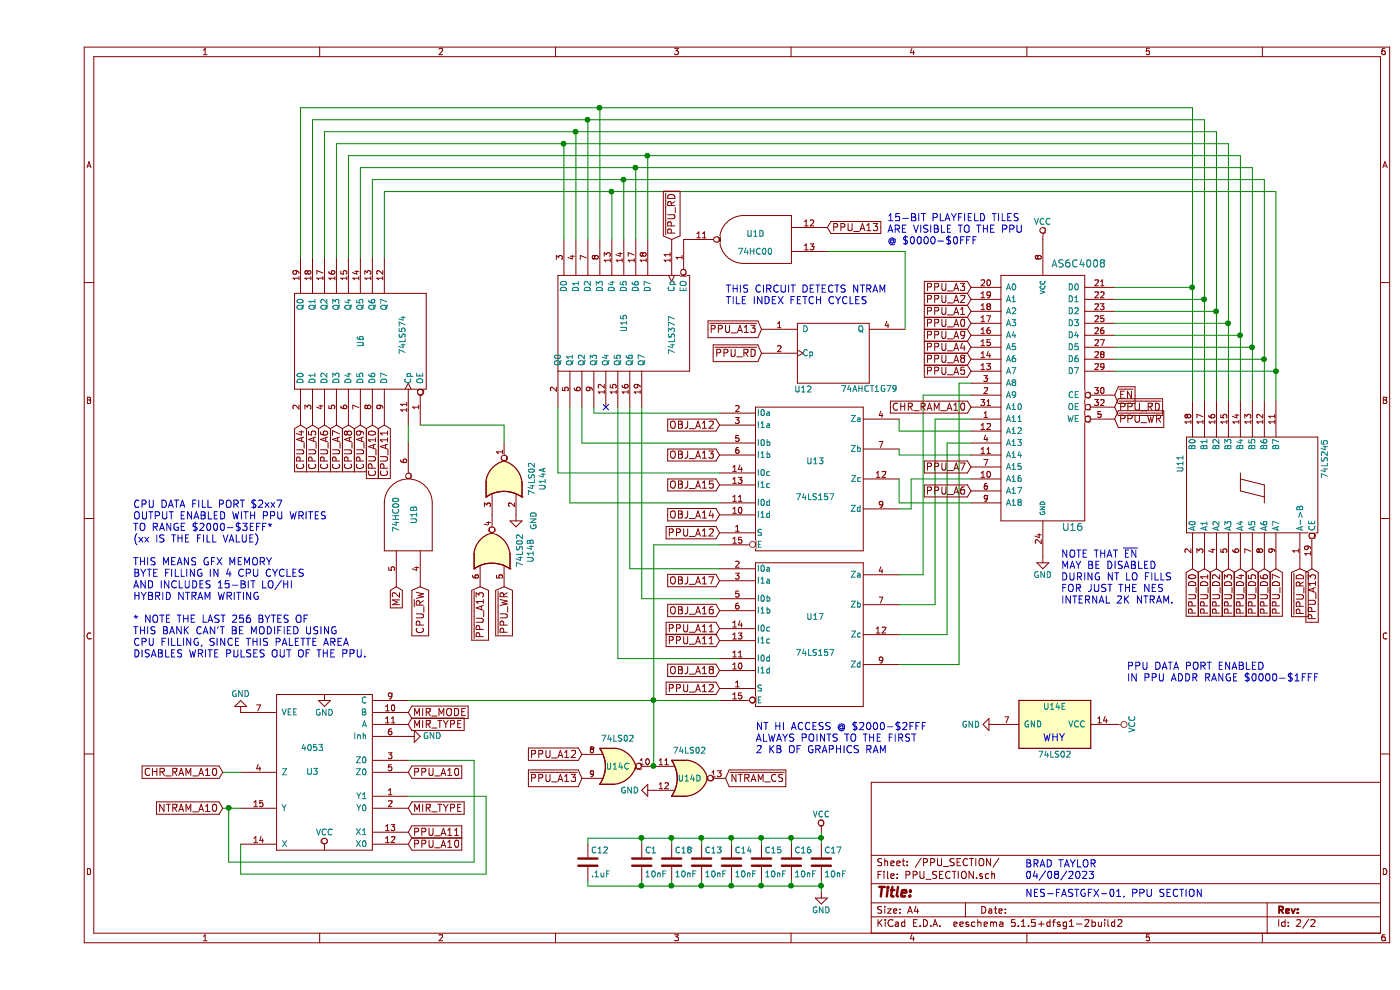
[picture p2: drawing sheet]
EESchema Schematic File Version 4
EELAYER 30 0
EELAYER END
$Descr A4 11693 8268
encoding utf-8
Sheet 2 2
Title ""
Date ""
Rev ""
Comp ""
Comment1 ""
Comment2 ""
Comment3 ""
Comment4 ""
$EndDescr
$Comp
L cart-rescue:C C17
U 1 1
P 6550 7200
F 0 "C17" H 6575 7300 50  0000 L CNN
F 1 "10nF" H 6575 7100 50  0000 L CNN
F 2 "Capacitor_SMD:C_0603_1608Metric_Pad1.05x0.95mm_HandSolder" H 6588 7050 50  0001 C CNN
F 3 "" H 6550 7200 50  0000 C CNN
	1    6550 7200
	1    0    0    -1  
$EndComp
$Comp
L cart-rescue:C C16
U 1 1
P 6300 7200
F 0 "C16" H 6325 7300 50  0000 L CNN
F 1 "10nF" H 6325 7100 50  0000 L CNN
F 2 "Capacitor_SMD:C_0603_1608Metric_Pad1.05x0.95mm_HandSolder" H 6338 7050 50  0001 C CNN
F 3 "" H 6300 7200 50  0000 C CNN
	1    6300 7200
	1    0    0    -1  
$EndComp
$Comp
L cart-rescue:C C15
U 1 1
P 6050 7200
F 0 "C15" H 6075 7300 50  0000 L CNN
F 1 "10nF" H 6075 7100 50  0000 L CNN
F 2 "Capacitor_SMD:C_0603_1608Metric_Pad1.05x0.95mm_HandSolder" H 6088 7050 50  0001 C CNN
F 3 "" H 6050 7200 50  0000 C CNN
	1    6050 7200
	1    0    0    -1  
$EndComp
$Comp
L cart-rescue:C C14
U 1 1
P 5800 7200
F 0 "C14" H 5825 7300 50  0000 L CNN
F 1 "10nF" H 5825 7100 50  0000 L CNN
F 2 "Capacitor_SMD:C_0603_1608Metric_Pad1.05x0.95mm_HandSolder" H 5838 7050 50  0001 C CNN
F 3 "" H 5800 7200 50  0000 C CNN
	1    5800 7200
	1    0    0    -1  
$EndComp
$Comp
L cart-rescue:C C13
U 1 1
P 5550 7200
F 0 "C13" H 5575 7300 50  0000 L CNN
F 1 "10nF" H 5575 7100 50  0000 L CNN
F 2 "Capacitor_SMD:C_0603_1608Metric_Pad1.05x0.95mm_HandSolder" H 5588 7050 50  0001 C CNN
F 3 "" H 5550 7200 50  0000 C CNN
	1    5550 7200
	1    0    0    -1  
$EndComp
$Comp
L cart-rescue:C C12
U 1 1
P 4600 7200
F 0 "C12" H 4625 7300 50  0000 L CNN
F 1 ".1uF" H 4625 7100 50  0000 L CNN
F 2 "Capacitor_SMD:C_0603_1608Metric_Pad1.05x0.95mm_HandSolder" H 4638 7050 50  0001 C CNN
F 3 "" H 4600 7200 50  0000 C CNN
	1    4600 7200
	1    0    0    -1  
$EndComp
$Comp
L cart-rescue:GND #PWR044
U 1 1
P 6550 7450
F 0 "#PWR044" H 6550 7200 50  0001 C CNN
F 1 "GND" H 6550 7300 50  0000 C CNN
F 2 "" H 6550 7450 50  0000 C CNN
F 3 "" H 6550 7450 50  0000 C CNN
	1    6550 7450
	1    0    0    -1  
$EndComp
$Comp
L cart-rescue:VCC #PWR045
U 1 1
P 6550 6950
F 0 "#PWR045" H 6550 6800 50  0001 C CNN
F 1 "VCC" H 6550 7100 50  0000 C CNN
F 2 "" H 6550 6950 50  0000 C CNN
F 3 "" H 6550 6950 50  0000 C CNN
	1    6550 6950
	1    0    0    -1  
$EndComp
Wire Wire Line
	6550 7350 6550 7400
Wire Wire Line
	4600 7350 4600 7400
Connection ~ 6550 7400
Wire Wire Line
	5550 7350 5550 7400
Wire Wire Line
	5800 7350 5800 7400
Connection ~ 5800 7400
Wire Wire Line
	6050 7350 6050 7400
Connection ~ 6050 7400
Wire Wire Line
	6300 7350 6300 7400
Connection ~ 6300 7400
Wire Wire Line
	4600 7050 4600 7000
Wire Wire Line
	6550 6950 6550 7000
Wire Wire Line
	6300 7050 6300 7000
Connection ~ 6300 7000
Wire Wire Line
	6050 7050 6050 7000
Connection ~ 6050 7000
Wire Wire Line
	5800 7050 5800 7000
Connection ~ 5800 7000
Wire Wire Line
	5550 7050 5550 7000
Connection ~ 6550 7000
Wire Wire Line
	6550 7400 6550 7450
Wire Wire Line
	5550 7400 5800 7400
Wire Wire Line
	5800 7400 6050 7400
Wire Wire Line
	6050 7400 6300 7400
Wire Wire Line
	6300 7400 6550 7400
Wire Wire Line
	6300 7000 6550 7000
Wire Wire Line
	6050 7000 6300 7000
Wire Wire Line
	5800 7000 6050 7000
Wire Wire Line
	5550 7000 5800 7000
Wire Wire Line
	6550 7000 6550 7050
$Comp
L 74xx:74LS02 U14
U 5 1
P 8500 6050
F 0 "U14" V 8350 6050 50  0000 C CNN
F 1 "74LS02" V 8750 6050 50  0000 C CNN
F 2 "Package_SO:TSSOP-14_4.4x5mm_P0.65mm" H 8500 6050 50  0001 C CNN
F 3 "http://www.ti.com/lit/gpn/sn74ls02" H 8500 6050 50  0001 C CNN
	5    8500 6050
	0    1    1    0   
$EndComp
Wire Wire Line
	1700 7300 3750 7300
$Comp
L cart-rescue:74LS377 U15
U 1 1
P 4900 2700
F 0 "U15" H 4900 2700 50  0000 C CNN
F 1 "74LS377" H 5000 2300 50  0000 C CNN
F 2 "Package_SO:TSSOP-20_4.4x6.5mm_P0.65mm" H 4900 2700 50  0001 C CNN
F 3 "" H 4900 2700 50  0000 C CNN
	1    4900 2700
	0    -1   1    0   
$EndComp
$Comp
L cart-rescue:74LS157 U13
U 1 1
P 6450 4000
F 0 "U13" H 6500 4150 50  0000 C CNN
F 1 "74LS157" H 6500 3850 50  0000 C CNN
F 2 "Package_SO:TSSOP-16_4.4x5mm_P0.65mm" H 6450 4000 50  0001 C CNN
F 3 "" H 6450 4000 50  0000 C CNN
	1    6450 4000
	1    0    0    -1  
$EndComp
Text GLabel 6050 2950 0    60   Input ~ 0
~PPU_RD
Text GLabel 6050 2750 0    60   Input ~ 0
~PPU_A13
$Comp
L cart-rescue:74HC00 U1
U 4 1
P 6000 2000
F 0 "U1" H 6000 2050 50  0000 C CNN
F 1 "74HC00" H 6000 1900 50  0000 C CNN
F 2 "Package_SO:TSSOP-14_4.4x5mm_P0.65mm" H 6000 2000 50  0001 C CNN
F 3 "" H 6000 2000 50  0000 C CNN
	4    6000 2000
	-1   0    0    -1  
$EndComp
$Comp
L cart-rescue:74LS245 U11
U 1 1
P 10150 4050
F 0 "U11" H 10250 4625 50  0000 L BNN
F 1 "74LS245" H 10200 3475 50  0000 L TNN
F 2 "Package_SO:TSSOP-20_4.4x6.5mm_P0.65mm" H 10150 4050 50  0001 C CNN
F 3 "" H 10150 4050 50  0000 C CNN
	1    10150 4050
	0    -1   -1   0   
$EndComp
Text GLabel 9650 4750 3    60   Input ~ 0
PPU_D0
Text GLabel 9750 4750 3    60   Input ~ 0
PPU_D1
Text GLabel 9850 4750 3    60   Input ~ 0
PPU_D2
Text GLabel 9950 4750 3    60   Input ~ 0
PPU_D3
Text GLabel 10050 4750 3    60   Input ~ 0
PPU_D4
Text GLabel 10150 4750 3    60   Input ~ 0
PPU_D5
Text GLabel 10250 4750 3    60   Input ~ 0
PPU_D6
Text GLabel 10350 4750 3    60   Input ~ 0
PPU_D7
Text GLabel 10550 4750 3    60   Input ~ 0
~PPU_RD
Text GLabel 10650 4750 3    60   Input ~ 0
PPU_A13
Text GLabel 5300 2000 1    60   Input ~ 0
~PPU_RD
Text GLabel 5700 5250 0    60   Input ~ 0
PPU_A11
Text GLabel 5700 5350 0    60   Input ~ 0
PPU_A11
Text GLabel 5700 3550 0    60   Input ~ 0
OBJ_A12
Text GLabel 5700 3800 0    60   Input ~ 0
OBJ_A13
Text GLabel 5700 4450 0    60   Input ~ 0
PPU_A12
$Comp
L cart-rescue:74AHCT1G79 U12
U 1 1
P 6650 2950
F 0 "U12" H 6400 2650 50  0000 C CNN
F 1 "74AHCT1G79" H 6950 2655 50  0000 C CNN
F 2 "Package_TO_SOT_SMD:SOT-353_SC-70-5" H 6650 2950 50  0001 C CNN
F 3 "" H 6650 2950 50  0000 C CNN
	1    6650 2950
	1    0    0    -1  
$EndComp
Text GLabel 6600 1900 2    60   Input ~ 0
PPU_A13
$Comp
L cart-rescue:74LS157 U17
U 1 1
P 6450 5300
F 0 "U17" H 6500 5450 50  0000 C CNN
F 1 "74LS157" H 6500 5150 50  0000 C CNN
F 2 "Package_SO:TSSOP-16_4.4x5mm_P0.65mm" H 6450 5300 50  0001 C CNN
F 3 "" H 6450 5300 50  0000 C CNN
	1    6450 5300
	1    0    0    -1  
$EndComp
Text GLabel 5700 5750 0    60   Input ~ 0
PPU_A12
Text GLabel 4550 6500 0    60   Input ~ 0
~PPU_A13
Text GLabel 5700 5100 0    60   Input ~ 0
OBJ_A16
Text GLabel 5700 4850 0    60   Input ~ 0
OBJ_A17
Text GLabel 5700 5600 0    60   Input ~ 0
OBJ_A18
Wire Wire Line
	7250 2750 7250 2100
Wire Wire Line
	7250 2100 6600 2100
Text Notes 8250 7350 0    60   ~ 0
BRAD TAYLOR\n04/08/2023
Wire Wire Line
	5700 4550 5150 4550
Wire Wire Line
	5150 4550 5150 5850
Wire Wire Line
	5150 5850 5700 5850
Text GLabel 4550 6300 0    60   Input ~ 0
PPU_A12
$Comp
L 74xx:74LS02 U14
U 4 1
P 5450 6500
F 0 "U14" H 5450 6500 50  0000 C CNN
F 1 "74LS02" H 5450 6734 50  0000 C CNN
F 2 "Package_SO:TSSOP-14_4.4x5mm_P0.65mm" H 5450 6500 50  0001 C CNN
F 3 "http://www.ti.com/lit/gpn/sn74ls02" H 5450 6500 50  0001 C CNN
	4    5450 6500
	1    0    0    -1  
$EndComp
$Comp
L cart-rescue:GND #PWR042
U 1 1
P 5150 6600
F 0 "#PWR042" H 5150 6350 50  0001 C CNN
F 1 "GND" V 5150 6400 50  0000 C CNN
F 2 "" H 5150 6600 50  0000 C CNN
F 3 "" H 5150 6600 50  0000 C CNN
	1    5150 6600
	0    1    1    0   
$EndComp
$Comp
L 74xx:74LS02 U14
U 3 1
P 4850 6400
F 0 "U14" H 4850 6400 50  0000 C CNN
F 1 "74LS02" H 4850 6634 50  0000 C CNN
F 2 "Package_SO:TSSOP-14_4.4x5mm_P0.65mm" H 4850 6400 50  0001 C CNN
F 3 "http://www.ti.com/lit/gpn/sn74ls02" H 4850 6400 50  0001 C CNN
	3    4850 6400
	1    0    0    -1  
$EndComp
Text GLabel 5750 6500 2    60   Input ~ 0
~NTRAM_CS
Wire Wire Line
	5150 5850 5150 6400
Connection ~ 5150 6400
Connection ~ 5150 5850
$Comp
L cart-rescue:GND #PWR0102
U 1 1
P 8400 4650
F 0 "#PWR0102" H 8400 4400 50  0001 C CNN
F 1 "GND" H 8400 4500 50  0000 C CNN
F 2 "" H 8400 4650 50  0000 C CNN
F 3 "" H 8400 4650 50  0000 C CNN
	1    8400 4650
	-1   0    0    -1  
$EndComp
$Comp
L cart-rescue:AS6C4008 U16
U 1 1
P 8400 3200
F 0 "U16" H 8650 2000 60  0000 C CNN
F 1 "AS6C4008" H 8700 4200 60  0000 C CNN
F 2 "ALLSTUFF:SOIC-32" H 8400 3200 60  0001 C CNN
F 3 "" H 8400 3200 60  0001 C CNN
	1    8400 3200
	1    0    0    -1  
$EndComp
Text GLabel 9000 3300 2    60   Input ~ 0
~EN
Text GLabel 7800 3400 0    60   Input ~ 0
CHR_RAM_A10
Text GLabel 7800 2800 0    60   Input ~ 0
PPU_A9
Text GLabel 7800 3000 0    60   Input ~ 0
PPU_A8
Text GLabel 7800 3900 0    60   Input ~ 0
PPU_A7
Text GLabel 7800 4100 0    60   Input ~ 0
PPU_A6
Text GLabel 7800 3100 0    60   Input ~ 0
PPU_A5
Text GLabel 7800 2900 0    60   Input ~ 0
PPU_A4
Text GLabel 7800 2400 0    60   Input ~ 0
PPU_A3
Text GLabel 7800 2500 0    60   Input ~ 0
PPU_A2
Text GLabel 7800 2600 0    60   Input ~ 0
PPU_A1
Text GLabel 7800 2700 0    60   Input ~ 0
PPU_A0
Text GLabel 9000 3500 2    60   Input ~ 0
~PPU_WR
Text GLabel 9000 3400 2    60   Input ~ 0
~PPU_RD
$Comp
L cart-rescue:VCC #PWR043
U 1 1
P 8400 2000
F 0 "#PWR043" H 8400 1850 50  0001 C CNN
F 1 "VCC" H 8400 2150 50  0000 C CNN
F 2 "" H 8400 2000 50  0000 C CNN
F 3 "" H 8400 2000 50  0000 C CNN
	1    8400 2000
	-1   0    0    -1  
$EndComp
$Comp
L cart-rescue:GND #PWR?
U 1 1
P 4000 4300
AR Path="/646D391B" Ref="#PWR?"  Part="1" 
AR Path="/5BC9BF61/646D391B" Ref="#PWR041"  Part="1" 
F 0 "#PWR041" H 4000 4050 50  0001 C CNN
F 1 "GND" V 3850 4250 50  0000 C CNN
F 2 "" H 4000 4300 50  0000 C CNN
F 3 "" H 4000 4300 50  0000 C CNN
	1    4000 4300
	-1   0    0    -1  
$EndComp
$Comp
L 74xx:74LS02 U?
U 2 1
P 3800 4600
AR Path="/646D3915" Ref="U?"  Part="2" 
AR Path="/5BC9BF61/646D3915" Ref="U14"  Part="2" 
F 0 "U14" H 3800 4925 50  0000 C CNN
F 1 "74LS02" H 3800 4834 50  0000 C CNN
F 2 "Package_SO:TSSOP-14_4.4x5mm_P0.65mm" H 3800 4600 50  0001 C CNN
F 3 "http://www.ti.com/lit/gpn/sn74ls02" H 3800 4600 50  0001 C CNN
	2    3800 4600
	0    1    -1   0   
$EndComp
$Comp
L 74xx:74LS02 U?
U 1 1
P 3900 4000
AR Path="/646D390F" Ref="U?"  Part="1" 
AR Path="/5BC9BF61/646D390F" Ref="U14"  Part="1" 
F 0 "U14" H 3900 4325 50  0000 C CNN
F 1 "74LS02" H 3900 4234 50  0000 C CNN
F 2 "Package_SO:TSSOP-14_4.4x5mm_P0.65mm" H 3900 4000 50  0001 C CNN
F 3 "http://www.ti.com/lit/gpn/sn74ls02" H 3900 4000 50  0001 C CNN
	1    3900 4000
	0    1    -1   0   
$EndComp
$Comp
L cart-rescue:74LS574 U?
U 1 1
P 2700 2850
AR Path="/646D3909" Ref="U?"  Part="1" 
AR Path="/5BC9BF61/646D3909" Ref="U6"  Part="1" 
F 0 "U6" H 2700 2850 50  0000 C CNN
F 1 "74LS574" H 2750 2500 50  0000 C CNN
F 2 "Package_SO:TSSOP-20_4.4x6.5mm_P0.65mm" H 2700 2850 50  0001 C CNN
F 3 "" H 2700 2850 50  0000 C CNN
	1    2700 2850
	0    -1   -1   0   
$EndComp
Text GLabel 2200 3550 3    60   Input ~ 0
CPU_A4
Text GLabel 2300 3550 3    60   Input ~ 0
CPU_A5
Text GLabel 2400 3550 3    60   Input ~ 0
CPU_A6
Text GLabel 2500 3550 3    60   Input ~ 0
CPU_A7
Text GLabel 2600 3550 3    60   Input ~ 0
CPU_A8
Text GLabel 2700 3550 3    60   Input ~ 0
CPU_A9
Text GLabel 2800 3550 3    60   Input ~ 0
CPU_A10
Text GLabel 2900 3550 3    60   Input ~ 0
CPU_A11
$Comp
L cart-rescue:74HC00 U1
U 2 1
P 3100 4300
AR Path="/5BC9BF61/646D38ED" Ref="U1"  Part="2" 
AR Path="/646D38ED" Ref="U?"  Part="2" 
F 0 "U1" H 3100 4350 50  0000 C CNN
F 1 "74HC00" H 3100 4200 50  0000 C CNN
F 2 "Package_SO:TSSOP-14_4.4x5mm_P0.65mm" H 3100 4300 50  0001 C CNN
F 3 "" H 3100 4300 50  0000 C CNN
	2    3100 4300
	0    1    -1   0   
$EndComp
Text GLabel 3000 4900 3    60   Input ~ 0
M2
Text GLabel 3200 4900 3    60   Input ~ 0
CPU_~R~W
Wire Wire Line
	3100 3700 3100 3550
Text GLabel 3900 4900 3    60   Input ~ 0
~PPU_WR
Text GLabel 3700 4900 3    60   Input ~ 0
~PPU_A13
Wire Wire Line
	10350 1600 10350 3100
Wire Wire Line
	2900 2150 2900 1600
Wire Wire Line
	9000 3100 10350 3100
Wire Wire Line
	10350 3350 10350 3100
Connection ~ 10350 3100
Wire Wire Line
	2800 2150 2800 1500
Wire Wire Line
	10250 1500 10250 3000
Wire Wire Line
	2700 2150 2700 1400
Wire Wire Line
	10150 1400 10150 2900
Wire Wire Line
	2600 2150 2600 1300
Wire Wire Line
	10050 1300 10050 2800
Wire Wire Line
	2500 2150 2500 1200
Wire Wire Line
	9950 1200 9950 2700
Wire Wire Line
	2400 2150 2400 1100
Wire Wire Line
	9850 1100 9850 2600
Wire Wire Line
	2300 2150 2300 1000
Wire Wire Line
	9750 1000 9750 2500
Wire Wire Line
	2200 2150 2200 900 
Wire Wire Line
	9650 900  9650 2400
Wire Wire Line
	9000 3000 10250 3000
Connection ~ 10250 3000
Wire Wire Line
	10250 3000 10250 3350
Wire Wire Line
	9000 2900 10150 2900
Connection ~ 10150 2900
Wire Wire Line
	10150 2900 10150 3350
Wire Wire Line
	9000 2800 10050 2800
Connection ~ 10050 2800
Wire Wire Line
	10050 2800 10050 3350
Wire Wire Line
	9000 2700 9950 2700
Connection ~ 9950 2700
Wire Wire Line
	9950 2700 9950 3350
Wire Wire Line
	9000 2600 9850 2600
Connection ~ 9850 2600
Wire Wire Line
	9850 2600 9850 3350
Wire Wire Line
	9000 2500 9750 2500
Connection ~ 9750 2500
Wire Wire Line
	9750 2500 9750 3350
Wire Wire Line
	9000 2400 9650 2400
Connection ~ 9650 2400
Wire Wire Line
	9650 2400 9650 3350
Wire Wire Line
	1600 6750 1550 6750
$Comp
L cart-rescue:GND #PWR?
U 1 1
P 2400 5800
AR Path="/64AACFC0" Ref="#PWR?"  Part="1" 
AR Path="/5BC9BF61/64AACFC0" Ref="#PWR026"  Part="1" 
F 0 "#PWR026" H 2400 5550 50  0001 C CNN
F 1 "GND" H 2400 5650 50  0000 C CNN
F 2 "" H 2400 5800 50  0000 C CNN
F 3 "" H 2400 5800 50  0000 C CNN
	1    2400 5800
	1    0    0    -1  
$EndComp
$Comp
L cart-rescue:VCC #PWR?
U 1 1
P 2400 7100
AR Path="/64AACFBA" Ref="#PWR?"  Part="1" 
AR Path="/5BC9BF61/64AACFBA" Ref="#PWR039"  Part="1" 
F 0 "#PWR039" H 2400 6950 50  0001 C CNN
F 1 "VCC" H 2400 7250 50  0000 C CNN
F 2 "" H 2400 7100 50  0000 C CNN
F 3 "" H 2400 7100 50  0000 C CNN
	1    2400 7100
	1    0    0    -1  
$EndComp
Wire Wire Line
	1550 6450 1700 6450
Connection ~ 1600 6750
Wire Wire Line
	3650 6350 3100 6350
Wire Wire Line
	3650 7200 3650 6350
Wire Wire Line
	1600 7200 3650 7200
Wire Wire Line
	1600 6750 1600 7200
Wire Wire Line
	1700 6750 1600 6750
Wire Wire Line
	3750 6650 3100 6650
Wire Wire Line
	3750 7300 3750 6650
Wire Wire Line
	1700 7050 1700 7300
$Comp
L cart-rescue:GND #PWR?
U 1 1
P 3100 6150
AR Path="/64AACFA7" Ref="#PWR?"  Part="1" 
AR Path="/5BC9BF61/64AACFA7" Ref="#PWR040"  Part="1" 
F 0 "#PWR040" H 3100 5900 50  0001 C CNN
F 1 "GND" V 3100 5950 50  0000 C CNN
F 2 "" H 3100 6150 50  0000 C CNN
F 3 "" H 3100 6150 50  0000 C CNN
	1    3100 6150
	0    -1   -1   0   
$EndComp
$Comp
L cart-rescue:GND #PWR?
U 1 1
P 1700 5950
AR Path="/64AACFA1" Ref="#PWR?"  Part="1" 
AR Path="/5BC9BF61/64AACFA1" Ref="#PWR015"  Part="1" 
F 0 "#PWR015" H 1700 5700 50  0001 C CNN
F 1 "GND" H 1700 5800 50  0000 C CNN
F 2 "" H 1700 5950 50  0000 C CNN
F 3 "" H 1700 5950 50  0000 C CNN
	1    1700 5950
	-1   0    0    1   
$EndComp
Text GLabel 3100 6450 2    60   Input ~ 0
PPU_A10
Text GLabel 1550 6750 0    60   Input ~ 0
NTRAM_A10
Text GLabel 3100 6950 2    60   Input ~ 0
PPU_A11
Text GLabel 3100 7050 2    60   Input ~ 0
PPU_A10
Text GLabel 3100 6750 2    60   Input ~ 0
MIR_TYPE
Text GLabel 3100 6050 2    60   Input ~ 0
MIR_TYPE
Text GLabel 3100 5950 2    60   Input ~ 0
MIR_MODE
Text GLabel 1550 6450 0    60   Input ~ 0
CHR_RAM_A10
$Comp
L cart-rescue:4053 U?
U 1 1
P 2400 6450
AR Path="/64AACF92" Ref="U?"  Part="1" 
AR Path="/5BC9BF61/64AACF92" Ref="U3"  Part="1" 
F 0 "U3" H 2500 6450 50  0000 C CNN
F 1 "4053" H 2500 6250 50  0000 C CNN
F 2 "Package_SO:TSSOP-16_4.4x5mm_P0.65mm" H 2400 6450 60  0001 C CNN
F 3 "" H 2400 6450 60  0001 C CNN
	1    2400 6450
	-1   0    0    1   
$EndComp
Wire Wire Line
	3100 5850 5150 5850
Wire Wire Line
	3900 3700 3900 3550
Wire Wire Line
	3900 3550 3200 3550
Text Notes 9100 5700 0    60   ~ 0
PPU DATA PORT ENABLED\nIN PPU ADDR RANGE $0000-$1FFF
Text Notes 800  5500 0    60   ~ 0
CPU DATA FILL PORT $2xx7\nOUTPUT ENABLED WITH PPU WRITES\nTO RANGE $2000-$3EFF*\n(xx IS THE FILL VALUE)\n\nTHIS MEANS GFX MEMORY\nBYTE FILLING IN 4 CPU CYCLES\nAND INCLUDES 15-BIT LO/HI\nHYBRID NTRAM WRITING\n\n* NOTE THE LAST 256 BYTES OF\nTHIS BANK CAN'T BE MODIFIED USING\nCPU FILLING, SINCE THIS PALETTE AREA\nDISABLES WRITE PULSES OUT OF THE PPU.
$Comp
L cart-rescue:GND #PWR046
U 1 1
P 8000 6050
F 0 "#PWR046" H 8000 5800 50  0001 C CNN
F 1 "GND" V 8000 5850 50  0000 C CNN
F 2 "" H 8000 6050 50  0000 C CNN
F 3 "" H 8000 6050 50  0000 C CNN
	1    8000 6050
	0    1    1    0   
$EndComp
$Comp
L cart-rescue:VCC #PWR047
U 1 1
P 9000 6050
F 0 "#PWR047" H 9000 5900 50  0001 C CNN
F 1 "VCC" H 9000 6200 50  0000 C CNN
F 2 "" H 9000 6050 50  0000 C CNN
F 3 "" H 9000 6050 50  0000 C CNN
	1    9000 6050
	0    1    -1   0   
$EndComp
$Comp
L cart-rescue:C C18
U 1 1
P 5300 7200
F 0 "C18" H 5325 7300 50  0000 L CNN
F 1 "10nF" H 5325 7100 50  0000 L CNN
F 2 "Capacitor_SMD:C_0603_1608Metric_Pad1.05x0.95mm_HandSolder" H 5338 7050 50  0001 C CNN
F 3 "" H 5300 7200 50  0000 C CNN
	1    5300 7200
	1    0    0    -1  
$EndComp
$Comp
L cart-rescue:C C1
U 1 1
P 5050 7200
F 0 "C1" H 5075 7300 50  0000 L CNN
F 1 "10nF" H 5075 7100 50  0000 L CNN
F 2 "Capacitor_SMD:C_0603_1608Metric_Pad1.05x0.95mm_HandSolder" H 5088 7050 50  0001 C CNN
F 3 "" H 5050 7200 50  0000 C CNN
	1    5050 7200
	1    0    0    -1  
$EndComp
Wire Wire Line
	4600 7000 5050 7000
Connection ~ 5550 7000
Wire Wire Line
	4600 7400 5050 7400
Connection ~ 5550 7400
Wire Wire Line
	5050 7400 5050 7350
Connection ~ 5050 7400
Wire Wire Line
	5050 7400 5300 7400
Wire Wire Line
	5300 7350 5300 7400
Connection ~ 5300 7400
Wire Wire Line
	5300 7400 5550 7400
Wire Wire Line
	5050 7050 5050 7000
Connection ~ 5050 7000
Wire Wire Line
	5050 7000 5300 7000
Wire Wire Line
	5300 7050 5300 7000
Connection ~ 5300 7000
Wire Wire Line
	5300 7000 5550 7000
Text Notes 8250 7500 0    60   ~ 0
NES-FASTGFX-01, PPU SECTION
Text Notes 6000 6300 0    60   ~ 0
NT HI ACCESS @ $2000-$2FFF\nALWAYS POINTS TO THE FIRST\n2 KB OF GRAPHICS RAM
Text Notes 7100 2050 0    60   ~ 0
15-BIT PLAYFIELD TILES\nARE VISIBLE TO THE PPU\n@ $0000-$0FFF
Text Notes 8550 5050 0    60   ~ 0
NOTE THAT ~EN\nMAY BE DISABLED\nDURING NT LO FILLS\nFOR JUST THE NES\nINTERNAL 2K NTRAM.
Text Notes 5750 2550 0    60   ~ 0
THIS CIRCUIT DETECTS NTRAM\nTILE INDEX FETCH CYCLES
Text Notes 8400 6200 0    60   ~ 0
WHY
Wire Wire Line
	2200 900  4700 900 
Wire Wire Line
	2400 1100 4500 1100
Wire Wire Line
	2500 1200 4400 1200
Wire Wire Line
	2600 1300 5100 1300
Wire Wire Line
	2700 1400 5000 1400
Wire Wire Line
	2800 1500 4900 1500
Wire Wire Line
	2900 1600 4800 1600
Wire Wire Line
	4400 2000 4400 1200
Connection ~ 4400 1200
Wire Wire Line
	4400 1200 9950 1200
Wire Wire Line
	2300 1000 4600 1000
Wire Wire Line
	4500 2000 4500 1100
Connection ~ 4500 1100
Wire Wire Line
	4500 1100 9850 1100
Wire Wire Line
	4600 2000 4600 1000
Connection ~ 4600 1000
Wire Wire Line
	4600 1000 9750 1000
Wire Wire Line
	4700 2000 4700 900 
Connection ~ 4700 900 
Wire Wire Line
	4700 900  9650 900 
Wire Wire Line
	5100 2000 5100 1300
Connection ~ 5100 1300
Wire Wire Line
	5100 1300 10050 1300
Wire Wire Line
	5000 2000 5000 1400
Connection ~ 5000 1400
Wire Wire Line
	5000 1400 10150 1400
Wire Wire Line
	4900 2000 4900 1500
Connection ~ 4900 1500
Wire Wire Line
	4900 1500 10250 1500
Wire Wire Line
	4800 2000 4800 1600
Connection ~ 4800 1600
Wire Wire Line
	4800 1600 10350 1600
NoConn ~ 4750 3400
Wire Wire Line
	4650 3450 4650 3400
Wire Wire Line
	4550 3700 4550 3400
Wire Wire Line
	4450 3400 4450 4200
Wire Wire Line
	5050 3400 5050 5000
Wire Wire Line
	4950 3400 4950 4750
Wire Wire Line
	4850 3400 4850 5500
Wire Wire Line
	7800 3600 7200 3600
Wire Wire Line
	7200 3600 7200 3500
Wire Wire Line
	4650 3450 5700 3450
Wire Wire Line
	4550 3700 5700 3700
Wire Wire Line
	4450 4200 5700 4200
Wire Wire Line
	5050 5000 5700 5000
Wire Wire Line
	4950 4750 5700 4750
Wire Wire Line
	4850 5500 5700 5500
Text GLabel 5700 4300 0    60   Input ~ 0
OBJ_A14
Text GLabel 5700 4050 0    60   Input ~ 0
OBJ_A15
Wire Wire Line
	4350 3950 5700 3950
Wire Wire Line
	4350 3400 4350 3950
Wire Wire Line
	7800 3800 7200 3800
Wire Wire Line
	7200 3800 7200 3750
Wire Wire Line
	7200 4250 7300 4250
Wire Wire Line
	7300 4250 7300 4000
Wire Wire Line
	7300 4000 7800 4000
Wire Wire Line
	7800 4200 7200 4200
Wire Wire Line
	7200 4200 7200 4000
Wire Wire Line
	7200 4800 7400 4800
Wire Wire Line
	7400 4800 7400 3300
Wire Wire Line
	7400 3300 7800 3300
Wire Wire Line
	7200 5050 7500 5050
Wire Wire Line
	7500 5050 7500 3500
Wire Wire Line
	7500 3500 7800 3500
Wire Wire Line
	7200 5300 7600 5300
Wire Wire Line
	7600 5300 7600 3700
Wire Wire Line
	7600 3700 7800 3700
Wire Wire Line
	7200 5550 7700 5550
Wire Wire Line
	7700 5550 7700 3200
Wire Wire Line
	7700 3200 7800 3200
$EndSCHEMATC
